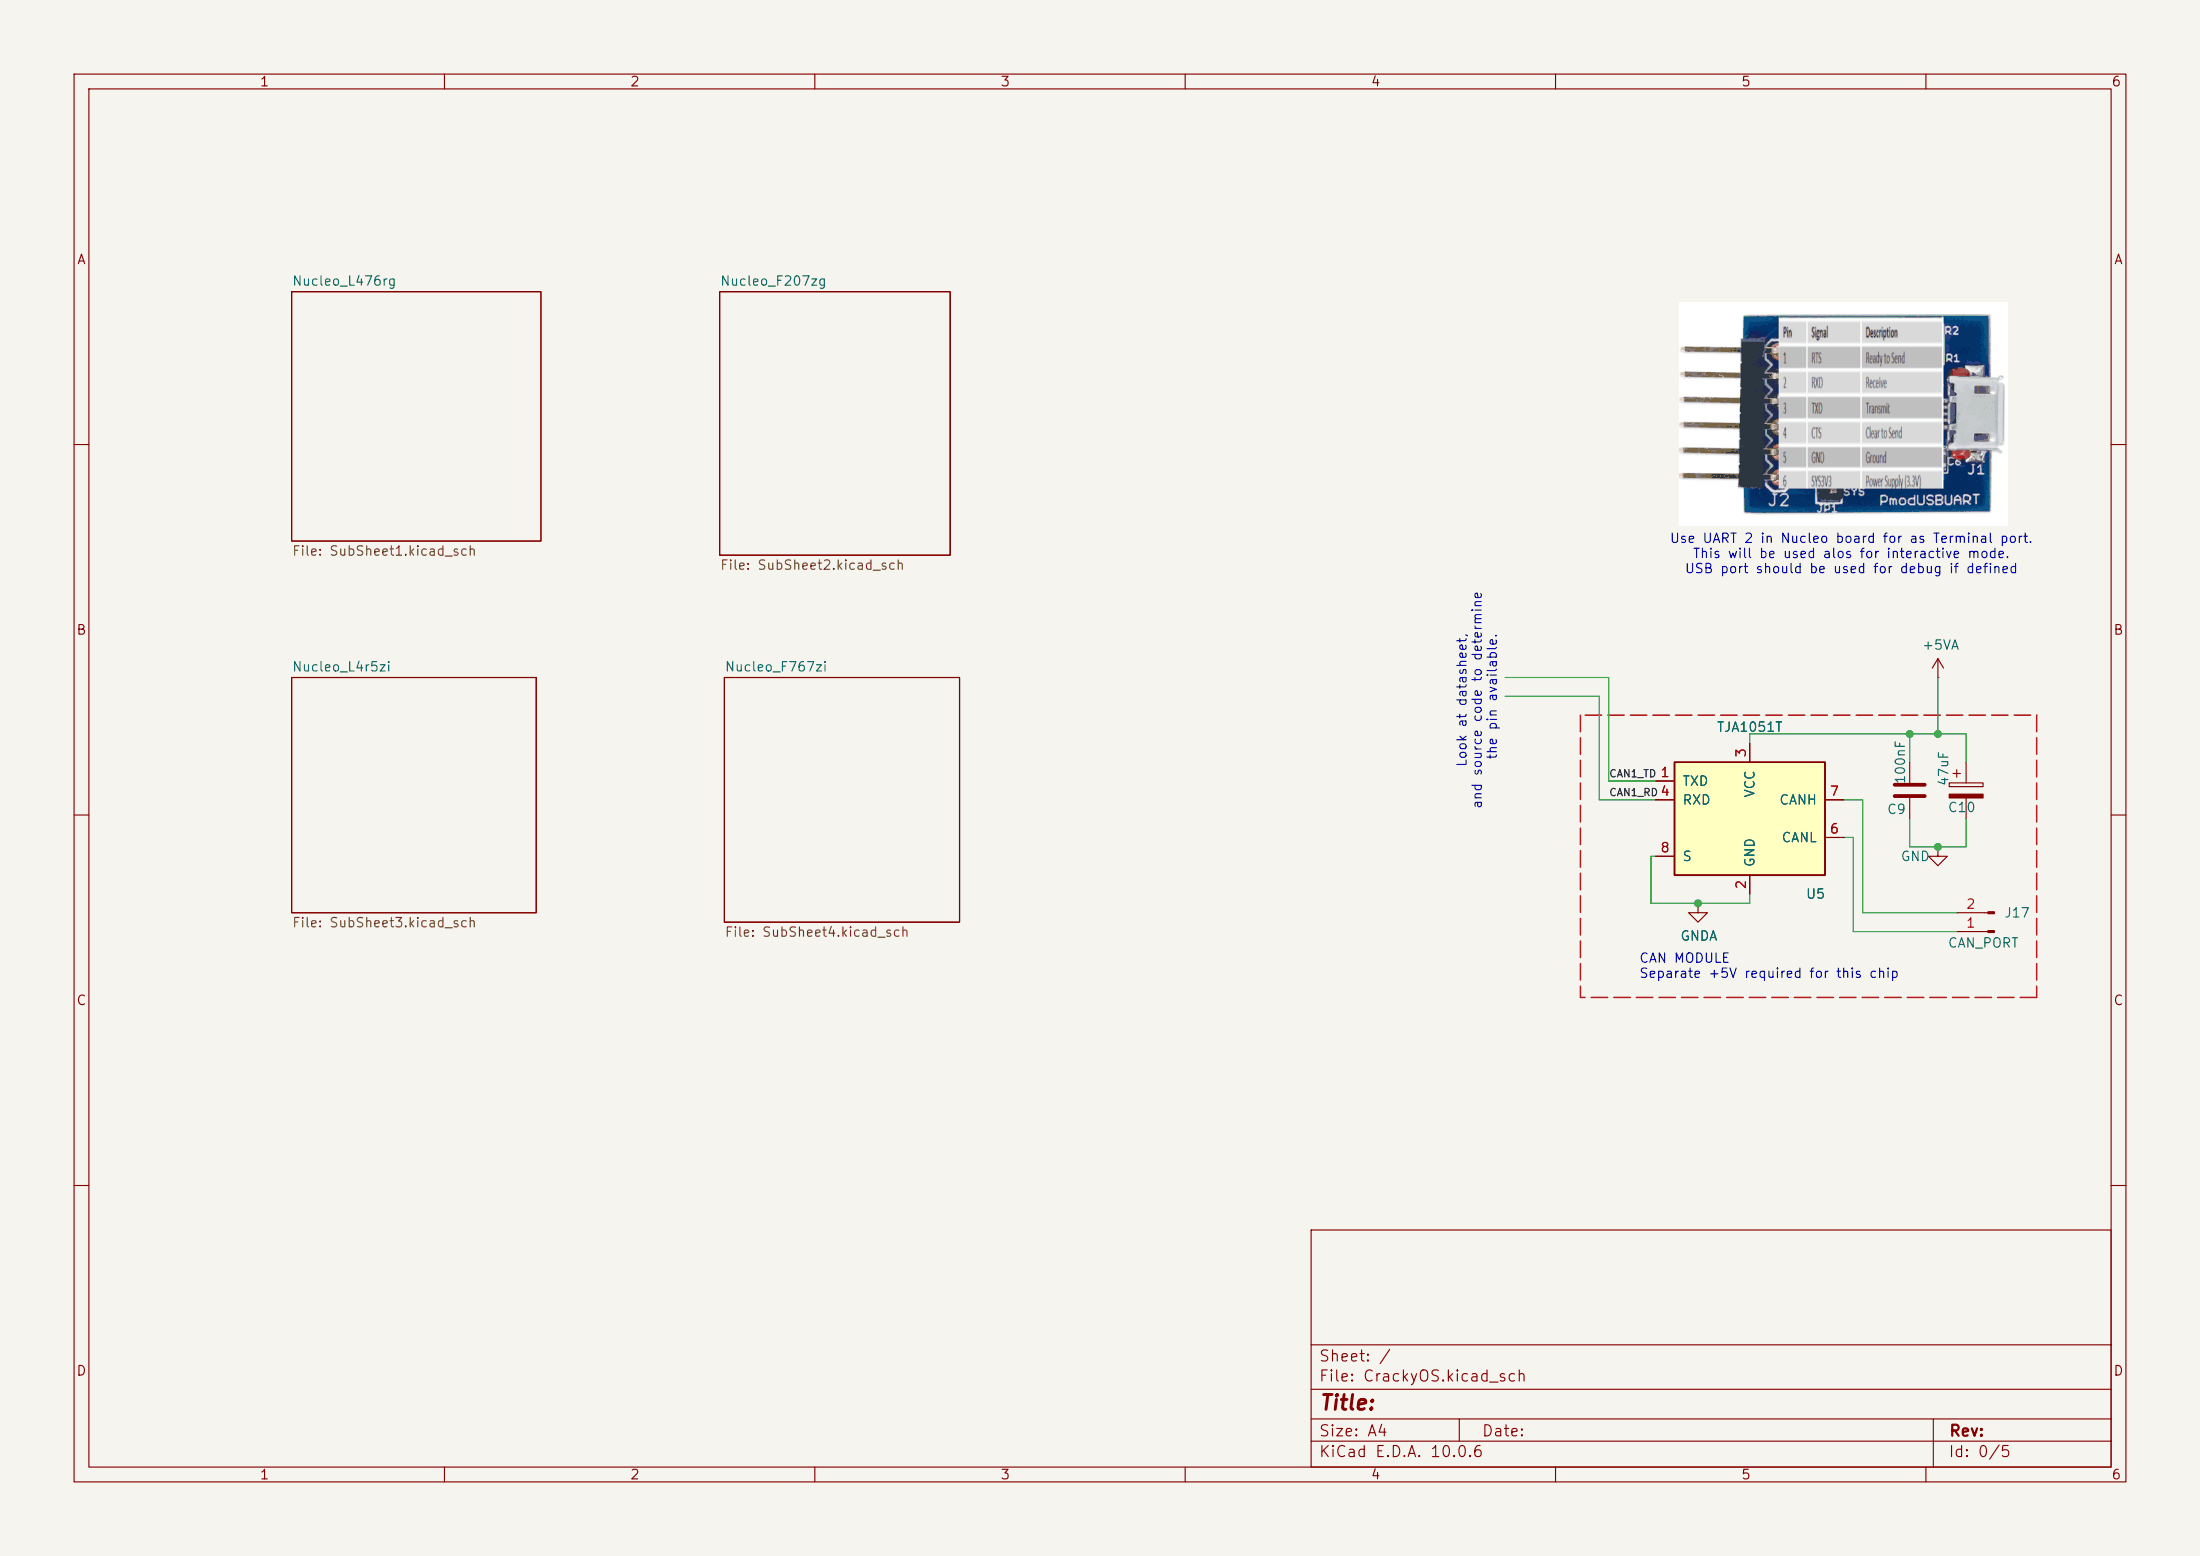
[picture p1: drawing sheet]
(kicad_sch
 (version 20260306)
 (generator "eeschema")
 (generator_version "10.0")
 (paper "A4")
 (lib_symbols
  (symbol "Connector:Conn_01x02_Pin"
   (pin_names
    (offset 1.016) (hide yes)) (exclude_from_sim no) (in_bom yes) (on_board yes)
   (in_pos_files yes)
   (duplicate_pin_numbers_are_jumpers no)
   (property "Reference" "J" (at 0 2.54 0) (show_name no) (do_not_autoplace no) (effects (font (size 1.27 1.27))))
   (property "Value" "Conn_01x02_Pin" (at 0 -5.08 0) (show_name no) (do_not_autoplace no) (effects (font (size 1.27 1.27))))
   (property "Footprint" "" (at 0 0 0) (show_name no) (do_not_autoplace no) (hide yes) (effects (font (size 1.27 1.27))))
   (property "Datasheet" "" (at 0 0 0) (show_name no) (do_not_autoplace no) (hide yes) (effects (font (size 1.27 1.27))))
   (property "Description" "Generic connector, single row, 01x02, script generated" (at 0 0 0) (show_name no) (do_not_autoplace no) (hide yes) (effects (font (size 1.27 1.27))))
   (property "ki_locked" "" (at 0 0 0) (show_name no) (do_not_autoplace no) (effects (font (size 1.27 1.27))))
   (symbol "Conn_01x02_Pin_1_1"
    (rectangle (start 0.8636 0.127) (end 0 -0.127) (stroke (width 0.1524) (type default)) (fill (type outline)))
    (rectangle (start 0.8636 -2.413) (end 0 -2.667) (stroke (width 0.1524) (type default)) (fill (type outline)))
    (polyline (pts (xy 1.27 0) (xy 0.8636 0)) (stroke (width 0.1524) (type default)) (fill (type none)))
    (polyline (pts (xy 1.27 -2.54) (xy 0.8636 -2.54)) (stroke (width 0.1524) (type default)) (fill (type none)))
    (pin passive line (at 5.08 0 180) (length 3.81) (name "Pin_1" (effects (font (size 1.27 1.27)))) (number "1" (effects (font (size 1.27 1.27)))))
    (pin passive line (at 5.08 -2.54 180) (length 3.81) (name "Pin_2" (effects (font (size 1.27 1.27)))) (number "2" (effects (font (size 1.27 1.27))))))
   (embedded_fonts no))
  (symbol "Device:C"
   (pin_numbers (hide yes))
   (pin_names
    (offset 0.254)) (exclude_from_sim no) (in_bom yes) (on_board yes)
   (in_pos_files yes)
   (duplicate_pin_numbers_are_jumpers no)
   (property "Reference" "C" (at 0.635 2.54 0) (show_name no) (do_not_autoplace no) (effects (font (size 1.27 1.27)) (justify left)))
   (property "Value" "C" (at 0.635 -2.54 0) (show_name no) (do_not_autoplace no) (effects (font (size 1.27 1.27)) (justify left)))
   (property "Footprint" "" (at 0.9652 -3.81 0) (show_name no) (do_not_autoplace no) (hide yes) (effects (font (size 1.27 1.27))))
   (property "Datasheet" "" (at 0 0 0) (show_name no) (do_not_autoplace no) (hide yes) (effects (font (size 1.27 1.27))))
   (property "Description" "Unpolarized capacitor" (at 0 0 0) (show_name no) (do_not_autoplace no) (hide yes) (effects (font (size 1.27 1.27))))
   (symbol "C_0_1"
    (polyline (pts (xy -2.032 0.762) (xy 2.032 0.762)) (stroke (width 0.508) (type default)) (fill (type none)))
    (polyline (pts (xy -2.032 -0.762) (xy 2.032 -0.762)) (stroke (width 0.508) (type default)) (fill (type none))))
   (symbol "C_1_1"
    (pin passive line (at 0 3.81 270) (length 2.794) (name "" (effects (font (size 1.27 1.27)))) (number "1" (effects (font (size 1.27 1.27)))))
    (pin passive line (at 0 -3.81 90) (length 2.794) (name "" (effects (font (size 1.27 1.27)))) (number "2" (effects (font (size 1.27 1.27))))))
   (embedded_fonts no))
  (symbol "Device:C_Polarized"
   (pin_numbers (hide yes))
   (pin_names
    (offset 0.254)) (exclude_from_sim no) (in_bom yes) (on_board yes)
   (in_pos_files yes)
   (duplicate_pin_numbers_are_jumpers no)
   (property "Reference" "C" (at 0.635 2.54 0) (show_name no) (do_not_autoplace no) (effects (font (size 1.27 1.27)) (justify left)))
   (property "Value" "C_Polarized" (at 0.635 -2.54 0) (show_name no) (do_not_autoplace no) (effects (font (size 1.27 1.27)) (justify left)))
   (property "Footprint" "" (at 0.9652 -3.81 0) (show_name no) (do_not_autoplace no) (hide yes) (effects (font (size 1.27 1.27))))
   (property "Datasheet" "" (at 0 0 0) (show_name no) (do_not_autoplace no) (hide yes) (effects (font (size 1.27 1.27))))
   (property "Description" "Polarized capacitor" (at 0 0 0) (show_name no) (do_not_autoplace no) (hide yes) (effects (font (size 1.27 1.27))))
   (symbol "C_Polarized_0_1"
    (rectangle (start -2.286 0.508) (end 2.286 1.016) (stroke (width 0) (type default)) (fill (type none)))
    (polyline (pts (xy -1.778 2.286) (xy -0.762 2.286)) (stroke (width 0) (type default)) (fill (type none)))
    (polyline (pts (xy -1.27 2.794) (xy -1.27 1.778)) (stroke (width 0) (type default)) (fill (type none)))
    (rectangle (start 2.286 -0.508) (end -2.286 -1.016) (stroke (width 0) (type default)) (fill (type outline))))
   (symbol "C_Polarized_1_1"
    (pin passive line (at 0 3.81 270) (length 2.794) (name "" (effects (font (size 1.27 1.27)))) (number "1" (effects (font (size 1.27 1.27)))))
    (pin passive line (at 0 -3.81 90) (length 2.794) (name "" (effects (font (size 1.27 1.27)))) (number "2" (effects (font (size 1.27 1.27))))))
   (embedded_fonts no))
  (symbol "Interface_CAN_LIN:TJA1051T"
   (pin_names
    (offset 1.016)) (exclude_from_sim no) (in_bom yes) (on_board yes)
   (in_pos_files yes)
   (duplicate_pin_numbers_are_jumpers no)
   (property "Reference" "U" (at -10.16 8.89 0) (show_name no) (do_not_autoplace no) (effects (font (size 1.27 1.27)) (justify left)))
   (property "Value" "TJA1051T" (at 1.27 8.89 0) (show_name no) (do_not_autoplace no) (effects (font (size 1.27 1.27)) (justify left)))
   (property "Footprint" "Package_SO:SOIC-8_3.9x4.9mm_P1.27mm" (at 0 -12.7 0) (show_name no) (do_not_autoplace no) (hide yes) (effects (font (size 1.27 1.27)
    (italic yes))))
   (property "Datasheet" "http://www.nxp.com/docs/en/data-sheet/TJA1051.pdf" (at 0 0 0) (show_name no) (do_not_autoplace no) (hide yes) (effects (font (size 1.27 1.27))))
   (property "Description" "High-Speed CAN Transceiver, silent mode, SOIC-8" (at 0 0 0) (show_name no) (do_not_autoplace no) (hide yes) (effects (font (size 1.27 1.27))))
   (symbol "TJA1051T_0_1"
    (rectangle (start -10.16 7.62) (end 10.16 -7.62) (stroke (width 0.254) (type default)) (fill (type background))))
   (symbol "TJA1051T_1_1"
    (pin input line (at -12.7 5.08 0) (length 2.54) (name "TXD" (effects (font (size 1.27 1.27)))) (number "1" (effects (font (size 1.27 1.27)))))
    (pin power_in line (at 0 -10.16 90) (length 2.54) (name "GND" (effects (font (size 1.27 1.27)))) (number "2" (effects (font (size 1.27 1.27)))))
    (pin power_in line (at 0 10.16 270) (length 2.54) (name "VCC" (effects (font (size 1.27 1.27)))) (number "3" (effects (font (size 1.27 1.27)))))
    (pin output line (at -12.7 2.54 0) (length 2.54) (name "RXD" (effects (font (size 1.27 1.27)))) (number "4" (effects (font (size 1.27 1.27)))))
    (pin no_connect line (at -10.16 -2.54 0) (length 2.54) (hide yes) (name "NC" (effects (font (size 1.27 1.27)))) (number "5" (effects (font (size 1.27 1.27)))))
    (pin bidirectional line (at 12.7 -2.54 180) (length 2.54) (name "CANL" (effects (font (size 1.27 1.27)))) (number "6" (effects (font (size 1.27 1.27)))))
    (pin bidirectional line (at 12.7 2.54 180) (length 2.54) (name "CANH" (effects (font (size 1.27 1.27)))) (number "7" (effects (font (size 1.27 1.27)))))
    (pin input line (at -12.7 -5.08 0) (length 2.54) (name "S" (effects (font (size 1.27 1.27)))) (number "8" (effects (font (size 1.27 1.27))))))
   (embedded_fonts no))
  (symbol "power:+5VA"
   (power global)
   (pin_numbers (hide yes))
   (pin_names
    (offset 0) (hide yes)) (exclude_from_sim no) (in_bom yes) (on_board yes)
   (in_pos_files yes)
   (duplicate_pin_numbers_are_jumpers no)
   (property "Reference" "#PWR" (at 0 -3.81 0) (show_name no) (do_not_autoplace no) (hide yes) (effects (font (size 1.27 1.27))))
   (property "Value" "+5VA" (at 0 3.556 0) (show_name no) (do_not_autoplace no) (effects (font (size 1.27 1.27))))
   (property "Footprint" "" (at 0 0 0) (show_name no) (do_not_autoplace no) (hide yes) (effects (font (size 1.27 1.27))))
   (property "Datasheet" "" (at 0 0 0) (show_name no) (do_not_autoplace no) (hide yes) (effects (font (size 1.27 1.27))))
   (property "Description" "Power symbol creates a global label with name \"+5VA\"" (at 0 0 0) (show_name no) (do_not_autoplace no) (hide yes) (effects (font (size 1.27 1.27))))
   (symbol "+5VA_0_1"
    (polyline (pts (xy -0.762 1.27) (xy 0 2.54)) (stroke (width 0) (type default)) (fill (type none)))
    (polyline (pts (xy 0 2.54) (xy 0.762 1.27)) (stroke (width 0) (type default)) (fill (type none)))
    (polyline (pts (xy 0 0) (xy 0 2.54)) (stroke (width 0) (type default)) (fill (type none))))
   (symbol "+5VA_1_1"
    (pin power_in line (at 0 0 90) (length 0) (name "" (effects (font (size 1.27 1.27)))) (number "1" (effects (font (size 1.27 1.27))))))
   (embedded_fonts no))
  (symbol "power:GND"
   (power global)
   (pin_numbers (hide yes))
   (pin_names
    (offset 0) (hide yes)) (exclude_from_sim no) (in_bom yes) (on_board yes)
   (in_pos_files yes)
   (duplicate_pin_numbers_are_jumpers no)
   (property "Reference" "#PWR" (at 0 -6.35 0) (show_name no) (do_not_autoplace no) (hide yes) (effects (font (size 1.27 1.27))))
   (property "Value" "GND" (at 0 -3.81 0) (show_name no) (do_not_autoplace no) (effects (font (size 1.27 1.27))))
   (property "Footprint" "" (at 0 0 0) (show_name no) (do_not_autoplace no) (hide yes) (effects (font (size 1.27 1.27))))
   (property "Datasheet" "" (at 0 0 0) (show_name no) (do_not_autoplace no) (hide yes) (effects (font (size 1.27 1.27))))
   (property "Description" "Power symbol creates a global label with name \"GND\" , ground" (at 0 0 0) (show_name no) (do_not_autoplace no) (hide yes) (effects (font (size 1.27 1.27))))
   (symbol "GND_0_1"
    (polyline (pts (xy 0 0) (xy 0 -1.27) (xy 1.27 -1.27) (xy 0 -2.54) (xy -1.27 -1.27) (xy 0 -1.27)) (stroke (width 0) (type default)) (fill (type none))))
   (symbol "GND_1_1"
    (pin power_in line (at 0 0 270) (length 0) (name "" (effects (font (size 1.27 1.27)))) (number "1" (effects (font (size 1.27 1.27))))))
   (embedded_fonts no))
  (symbol "power:GNDA"
   (power global)
   (pin_numbers (hide yes))
   (pin_names
    (offset 0) (hide yes)) (exclude_from_sim no) (in_bom yes) (on_board yes)
   (in_pos_files yes)
   (duplicate_pin_numbers_are_jumpers no)
   (property "Reference" "#PWR" (at 0 -6.35 0) (show_name no) (do_not_autoplace no) (hide yes) (effects (font (size 1.27 1.27))))
   (property "Value" "GNDA" (at 0 -3.81 0) (show_name no) (do_not_autoplace no) (effects (font (size 1.27 1.27))))
   (property "Footprint" "" (at 0 0 0) (show_name no) (do_not_autoplace no) (hide yes) (effects (font (size 1.27 1.27))))
   (property "Datasheet" "" (at 0 0 0) (show_name no) (do_not_autoplace no) (hide yes) (effects (font (size 1.27 1.27))))
   (property "Description" "Power symbol creates a global label with name \"GNDA\" , analog ground" (at 0 0 0) (show_name no) (do_not_autoplace no) (hide yes) (effects (font (size 1.27 1.27))))
   (symbol "GNDA_0_1"
    (polyline (pts (xy 0 0) (xy 0 -1.27) (xy 1.27 -1.27) (xy 0 -2.54) (xy -1.27 -1.27) (xy 0 -1.27)) (stroke (width 0) (type default)) (fill (type none))))
   (symbol "GNDA_1_1"
    (pin power_in line (at 0 0 270) (length 0) (name "" (effects (font (size 1.27 1.27)))) (number "1" (effects (font (size 1.27 1.27))))))
   (embedded_fonts no)))
 (text "Use UART 2 in Nucleo board for as Terminal port.\nThis will be used alos for interactive mode.\nUSB port should be used for debug if defined"
  (exclude_from_sim no)
  (at 249.936 74.93 0)
  (effects (font (size 1.27 1.27))))
 (text "Look at datasheet, \nand source code to determine \nthe pin available."
  (exclude_from_sim no)
  (at 199.39 94.234 90)
  (effects (font (size 1.27 1.27))))
 (text "CAN MODULE\nSeparate +5V required for this chip"
  (exclude_from_sim no)
  (at 221.234 132.334 0)
  (effects (font (size 1.27 1.27)) (justify left bottom)))
 (junction
  (at 261.62 99.06)
  (diameter 0)
  (color 0 0 0 0))
 (junction
  (at 261.62 114.3)
  (diameter 0)
  (color 0 0 0 0))
 (junction
  (at 257.81 99.06)
  (diameter 0)
  (color 0 0 0 0))
 (junction
  (at 229.235 121.92)
  (diameter 0)
  (color 0 0 0 0))
 (wire
  (pts (xy 261.62 114.3) (xy 265.43 114.3))
  (stroke (width 0) (type default)))
 (wire
  (pts (xy 257.81 99.06) (xy 261.62 99.06))
  (stroke (width 0) (type default)))
 (wire
  (pts (xy 236.22 99.06) (xy 236.22 100.33))
  (stroke (width 0) (type default)))
 (wire
  (pts (xy 264.16 123.19) (xy 251.46 123.19))
  (stroke (width 0) (type default)))
 (wire
  (pts (xy 236.22 120.65) (xy 236.22 121.92))
  (stroke (width 0) (type default)))
 (wire
  (pts (xy 261.62 99.06) (xy 265.43 99.06))
  (stroke (width 0) (type default)))
 (wire
  (pts (xy 222.885 121.92) (xy 229.235 121.92))
  (stroke (width 0) (type default)))
 (wire
  (pts (xy 217.17 91.44) (xy 203.2 91.44))
  (stroke (width 0) (type default)))
 (wire
  (pts (xy 251.46 123.19) (xy 251.46 107.95))
  (stroke (width 0) (type default)))
 (wire
  (pts (xy 261.62 91.44) (xy 261.62 99.06))
  (stroke (width 0) (type default)))
 (wire
  (pts (xy 222.885 115.57) (xy 222.885 121.92))
  (stroke (width 0) (type default)))
 (wire
  (pts (xy 250.19 125.73) (xy 264.16 125.73))
  (stroke (width 0) (type default)))
 (polyline
  (pts (xy 274.955 96.52) (xy 274.955 134.62))
  (stroke (width 0.2032) (type dash) (color 232 25 27 1)))
 (wire
  (pts (xy 250.19 125.73) (xy 250.19 113.03))
  (stroke (width 0) (type default)))
 (polyline
  (pts (xy 213.36 96.52) (xy 213.36 134.62))
  (stroke (width 0.2032) (type dash) (color 232 25 27 1)))
 (wire
  (pts (xy 215.9 93.98) (xy 215.9 107.95))
  (stroke (width 0) (type default)))
 (wire
  (pts (xy 236.22 99.06) (xy 257.81 99.06))
  (stroke (width 0) (type default)))
 (wire
  (pts (xy 203.2 93.98) (xy 215.9 93.98))
  (stroke (width 0) (type default)))
 (wire
  (pts (xy 265.43 99.06) (xy 265.43 102.87))
  (stroke (width 0) (type default)))
 (polyline
  (pts (xy 213.995 96.52) (xy 274.955 96.52))
  (stroke (width 0.2032) (type dash) (color 232 25 27 1)))
 (polyline
  (pts (xy 274.955 134.62) (xy 213.36 134.62))
  (stroke (width 0.2032) (type dash) (color 232 25 27 1)))
 (wire
  (pts (xy 250.19 113.03) (xy 248.92 113.03))
  (stroke (width 0) (type default)))
 (wire
  (pts (xy 257.81 99.06) (xy 257.81 102.87))
  (stroke (width 0) (type default)))
 (wire
  (pts (xy 217.17 105.41) (xy 223.52 105.41))
  (stroke (width 0) (type default)))
 (wire
  (pts (xy 217.17 105.41) (xy 217.17 91.44))
  (stroke (width 0) (type default)))
 (wire
  (pts (xy 223.52 115.57) (xy 222.885 115.57))
  (stroke (width 0) (type default)))
 (wire
  (pts (xy 257.81 114.3) (xy 257.81 110.49))
  (stroke (width 0) (type default)))
 (wire
  (pts (xy 265.43 114.3) (xy 265.43 110.49))
  (stroke (width 0) (type default)))
 (wire
  (pts (xy 229.235 121.92) (xy 236.22 121.92))
  (stroke (width 0) (type default)))
 (wire
  (pts (xy 251.46 107.95) (xy 248.92 107.95))
  (stroke (width 0) (type default)))
 (wire
  (pts (xy 257.81 114.3) (xy 261.62 114.3))
  (stroke (width 0) (type default)))
 (wire
  (pts (xy 215.9 107.95) (xy 223.52 107.95))
  (stroke (width 0) (type default)))
 (image
  (at 248.92 55.88)
  (data))
 (label "CAN1_RD"
  (at 217.17 107.95 0)
  (effects (font (size 0.9906 0.9906)) (justify left bottom)))
 (label "CAN1_TD"
  (at 217.17 105.41 0)
  (effects (font (size 0.9906 0.9906)) (justify left bottom)))
 (symbol
  (lib_id "Device:C")
  (at 257.81 106.68 180)
  (unit 1)
  (body_style 1)
  (exclude_from_sim no)
  (in_bom yes)
  (on_board yes)
  (in_pos_files yes)
  (dnp no)
  (property "Reference" "C9" (at 256.032 109.22 0) (show_name no) (do_not_autoplace no) (effects (font (size 1.27 1.27))))
  (property "Value" "100nF" (at 256.54 102.87 90) (show_name no) (do_not_autoplace no) (effects (font (size 1.27 1.27))))
  (property "Footprint" "" (at 256.8448 102.87 0) (hide yes) (show_name no) (do_not_autoplace no) (effects (font (size 1.27 1.27))))
  (property "Datasheet" "~" (at 257.81 106.68 0) (hide yes) (show_name no) (do_not_autoplace no) (effects (font (size 1.27 1.27))))
  (property "Description" "" (at 257.81 106.68 0) (show_name no) (do_not_autoplace no) (effects (font (size 1.27 1.27))))
  (pin "1")
  (pin "2"))
 (symbol
  (lib_id "Connector:Conn_01x02_Pin")
  (at 269.24 125.73 180)
  (unit 1)
  (body_style 1)
  (exclude_from_sim no)
  (in_bom yes)
  (on_board yes)
  (in_pos_files yes)
  (dnp no)
  (property "Reference" "J17" (at 270.51 123.1899 0) (show_name no) (do_not_autoplace no) (effects (font (size 1.27 1.27)) (justify right)))
  (property "Value" "CAN_PORT" (at 262.89 127.254 0) (show_name no) (do_not_autoplace no) (effects (font (size 1.27 1.27)) (justify right)))
  (property "Footprint" "" (at 269.24 125.73 0) (hide yes) (show_name no) (do_not_autoplace no) (effects (font (size 1.27 1.27))))
  (property "Datasheet" "" (at 269.24 125.73 0) (hide yes) (show_name no) (do_not_autoplace no) (effects (font (size 1.27 1.27))))
  (property "Description" "Generic connector, single row, 01x02, script generated" (at 269.24 125.73 0) (hide yes) (show_name no) (do_not_autoplace no) (effects (font (size 1.27 1.27))))
  (pin "2")
  (pin "1"))
 (symbol
  (lib_id "Device:C_Polarized")
  (at 265.43 106.68 0)
  (unit 1)
  (body_style 1)
  (exclude_from_sim no)
  (in_bom yes)
  (on_board yes)
  (in_pos_files yes)
  (dnp no)
  (property "Reference" "C10" (at 262.89 108.966 0) (show_name no) (do_not_autoplace no) (effects (font (size 1.27 1.27)) (justify left)))
  (property "Value" "47uF" (at 262.382 106.172 90) (show_name no) (do_not_autoplace no) (effects (font (size 1.27 1.27)) (justify left)))
  (property "Footprint" "" (at 266.3952 110.49 0) (hide yes) (show_name no) (do_not_autoplace no) (effects (font (size 1.27 1.27))))
  (property "Datasheet" "" (at 265.43 106.68 0) (hide yes) (show_name no) (do_not_autoplace no) (effects (font (size 1.27 1.27))))
  (property "Description" "Polarized capacitor" (at 265.43 106.68 0) (hide yes) (show_name no) (do_not_autoplace no) (effects (font (size 1.27 1.27))))
  (pin "1")
  (pin "2"))
 (symbol
  (lib_id "power:GNDA")
  (at 229.235 121.92 0)
  (unit 1)
  (body_style 1)
  (exclude_from_sim no)
  (in_bom yes)
  (on_board yes)
  (in_pos_files yes)
  (dnp no)
  (property "Reference" "#PWR0106" (at 229.235 128.27 0) (hide yes) (show_name no) (do_not_autoplace no) (effects (font (size 1.27 1.27))))
  (property "Value" "GNDA" (at 229.362 126.3142 0) (show_name no) (do_not_autoplace no) (effects (font (size 1.27 1.27))))
  (property "Footprint" "" (at 229.235 121.92 0) (hide yes) (show_name no) (do_not_autoplace no) (effects (font (size 1.27 1.27))))
  (property "Datasheet" "" (at 229.235 121.92 0) (hide yes) (show_name no) (do_not_autoplace no) (effects (font (size 1.27 1.27))))
  (property "Description" "" (at 229.235 121.92 0) (show_name no) (do_not_autoplace no) (effects (font (size 1.27 1.27))))
  (pin "1"))
 (symbol
  (lib_id "power:+5VA")
  (at 261.62 91.44 0)
  (unit 1)
  (body_style 1)
  (exclude_from_sim no)
  (in_bom yes)
  (on_board yes)
  (in_pos_files yes)
  (dnp no)
  (property "Reference" "#PWR0107" (at 261.62 95.25 0) (hide yes) (show_name no) (do_not_autoplace no) (effects (font (size 1.27 1.27))))
  (property "Value" "+5VA" (at 262.001 87.0458 0) (show_name no) (do_not_autoplace no) (effects (font (size 1.27 1.27))))
  (property "Footprint" "" (at 261.62 91.44 0) (hide yes) (show_name no) (do_not_autoplace no) (effects (font (size 1.27 1.27))))
  (property "Datasheet" "" (at 261.62 91.44 0) (hide yes) (show_name no) (do_not_autoplace no) (effects (font (size 1.27 1.27))))
  (property "Description" "" (at 261.62 91.44 0) (show_name no) (do_not_autoplace no) (effects (font (size 1.27 1.27))))
  (pin "1"))
 (symbol
  (lib_id "Interface_CAN_LIN:TJA1051T")
  (at 236.22 110.49 0)
  (unit 1)
  (body_style 1)
  (exclude_from_sim no)
  (in_bom yes)
  (on_board yes)
  (in_pos_files yes)
  (dnp no)
  (property "Reference" "U5" (at 245.11 120.65 0) (show_name no) (do_not_autoplace no) (effects (font (size 1.27 1.27))))
  (property "Value" "TJA1051T" (at 236.22 98.1202 0) (show_name no) (do_not_autoplace no) (effects (font (size 1.27 1.27))))
  (property "Footprint" "Package_SO:SOIC-8_3.9x4.9mm_P1.27mm" (at 236.22 123.19 0) (hide yes) (show_name no) (do_not_autoplace no) (effects (font (size 1.27 1.27)
    (italic yes))))
  (property "Datasheet" "http://www.nxp.com/documents/data_sheet/TJA1051.pdf" (at 236.22 110.49 0) (hide yes) (show_name no) (do_not_autoplace no) (effects (font (size 1.27 1.27))))
  (property "Description" "" (at 236.22 110.49 0) (show_name no) (do_not_autoplace no) (effects (font (size 1.27 1.27))))
  (pin "4")
  (pin "2")
  (pin "3")
  (pin "1")
  (pin "5")
  (pin "6")
  (pin "8")
  (pin "7"))
 (symbol
  (lib_id "power:GND")
  (at 261.62 114.3 0)
  (unit 1)
  (body_style 1)
  (exclude_from_sim no)
  (in_bom yes)
  (on_board yes)
  (in_pos_files yes)
  (dnp no)
  (property "Reference" "#PWR0105" (at 261.62 120.65 0) (hide yes) (show_name no) (do_not_autoplace no) (effects (font (size 1.27 1.27))))
  (property "Value" "GND" (at 258.572 115.57 0) (show_name no) (do_not_autoplace no) (effects (font (size 1.27 1.27))))
  (property "Footprint" "" (at 261.62 114.3 0) (hide yes) (show_name no) (do_not_autoplace no) (effects (font (size 1.27 1.27))))
  (property "Datasheet" "" (at 261.62 114.3 0) (hide yes) (show_name no) (do_not_autoplace no) (effects (font (size 1.27 1.27))))
  (property "Description" "" (at 261.62 114.3 0) (show_name no) (do_not_autoplace no) (effects (font (size 1.27 1.27))))
  (pin "1"))
 (sheet
  (at 39.37 91.44)
  (size 33.02 31.75)
  (exclude_from_sim no)
  (in_bom yes)
  (on_board yes)
  (dnp no)
  (fields_autoplaced yes)
  (stroke (width 0.1524) (type solid))
  (fill (color 0 0 0 0))
  (property "Sheetname" "Nucleo_L4r5zi" (at 39.37 90.7284 0) (show_name no) (do_not_autoplace no) (effects (font (size 1.27 1.27)) (justify left bottom)))
  (property "Sheetfile" "SubSheet3.kicad_sch" (at 39.37 123.7746 0) (show_name no) (do_not_autoplace no) (effects (font (size 1.27 1.27)) (justify left top))))
 (sheet
  (at 39.37 39.37)
  (size 33.655 33.655)
  (exclude_from_sim no)
  (in_bom yes)
  (on_board yes)
  (dnp no)
  (fields_autoplaced yes)
  (stroke (width 0.1524) (type solid))
  (fill (color 0 0 0 0))
  (property "Sheetname" "Nucleo_L476rg" (at 39.37 38.6584 0) (show_name no) (do_not_autoplace no) (effects (font (size 1.27 1.27)) (justify left bottom)))
  (property "Sheetfile" "SubSheet1.kicad_sch" (at 39.37 73.6096 0) (show_name no) (do_not_autoplace no) (effects (font (size 1.27 1.27)) (justify left top))))
 (sheet
  (at 97.155 39.37)
  (size 31.115 35.56)
  (exclude_from_sim no)
  (in_bom yes)
  (on_board yes)
  (dnp no)
  (fields_autoplaced yes)
  (stroke (width 0.1524) (type solid))
  (fill (color 0 0 0 0))
  (property "Sheetname" "Nucleo_F207zg" (at 97.155 38.6584 0) (show_name no) (do_not_autoplace no) (effects (font (size 1.27 1.27)) (justify left bottom)))
  (property "Sheetfile" "SubSheet2.kicad_sch" (at 97.155 75.5146 0) (show_name no) (do_not_autoplace no) (effects (font (size 1.27 1.27)) (justify left top))))
 (sheet
  (at 97.79 91.44)
  (size 31.75 33.02)
  (exclude_from_sim no)
  (in_bom yes)
  (on_board yes)
  (dnp no)
  (fields_autoplaced yes)
  (stroke (width 0.1524) (type solid))
  (fill (color 0 0 0 0))
  (property "Sheetname" "Nucleo_F767zi" (at 97.79 90.7284 0) (show_name no) (do_not_autoplace no) (effects (font (size 1.27 1.27)) (justify left bottom)))
  (property "Sheetfile" "SubSheet4.kicad_sch" (at 97.79 125.0446 0) (show_name no) (do_not_autoplace no) (effects (font (size 1.27 1.27)) (justify left top))))
 (sheet_instances
  (path ""
   (page "0")))
 (embedded_fonts no))
